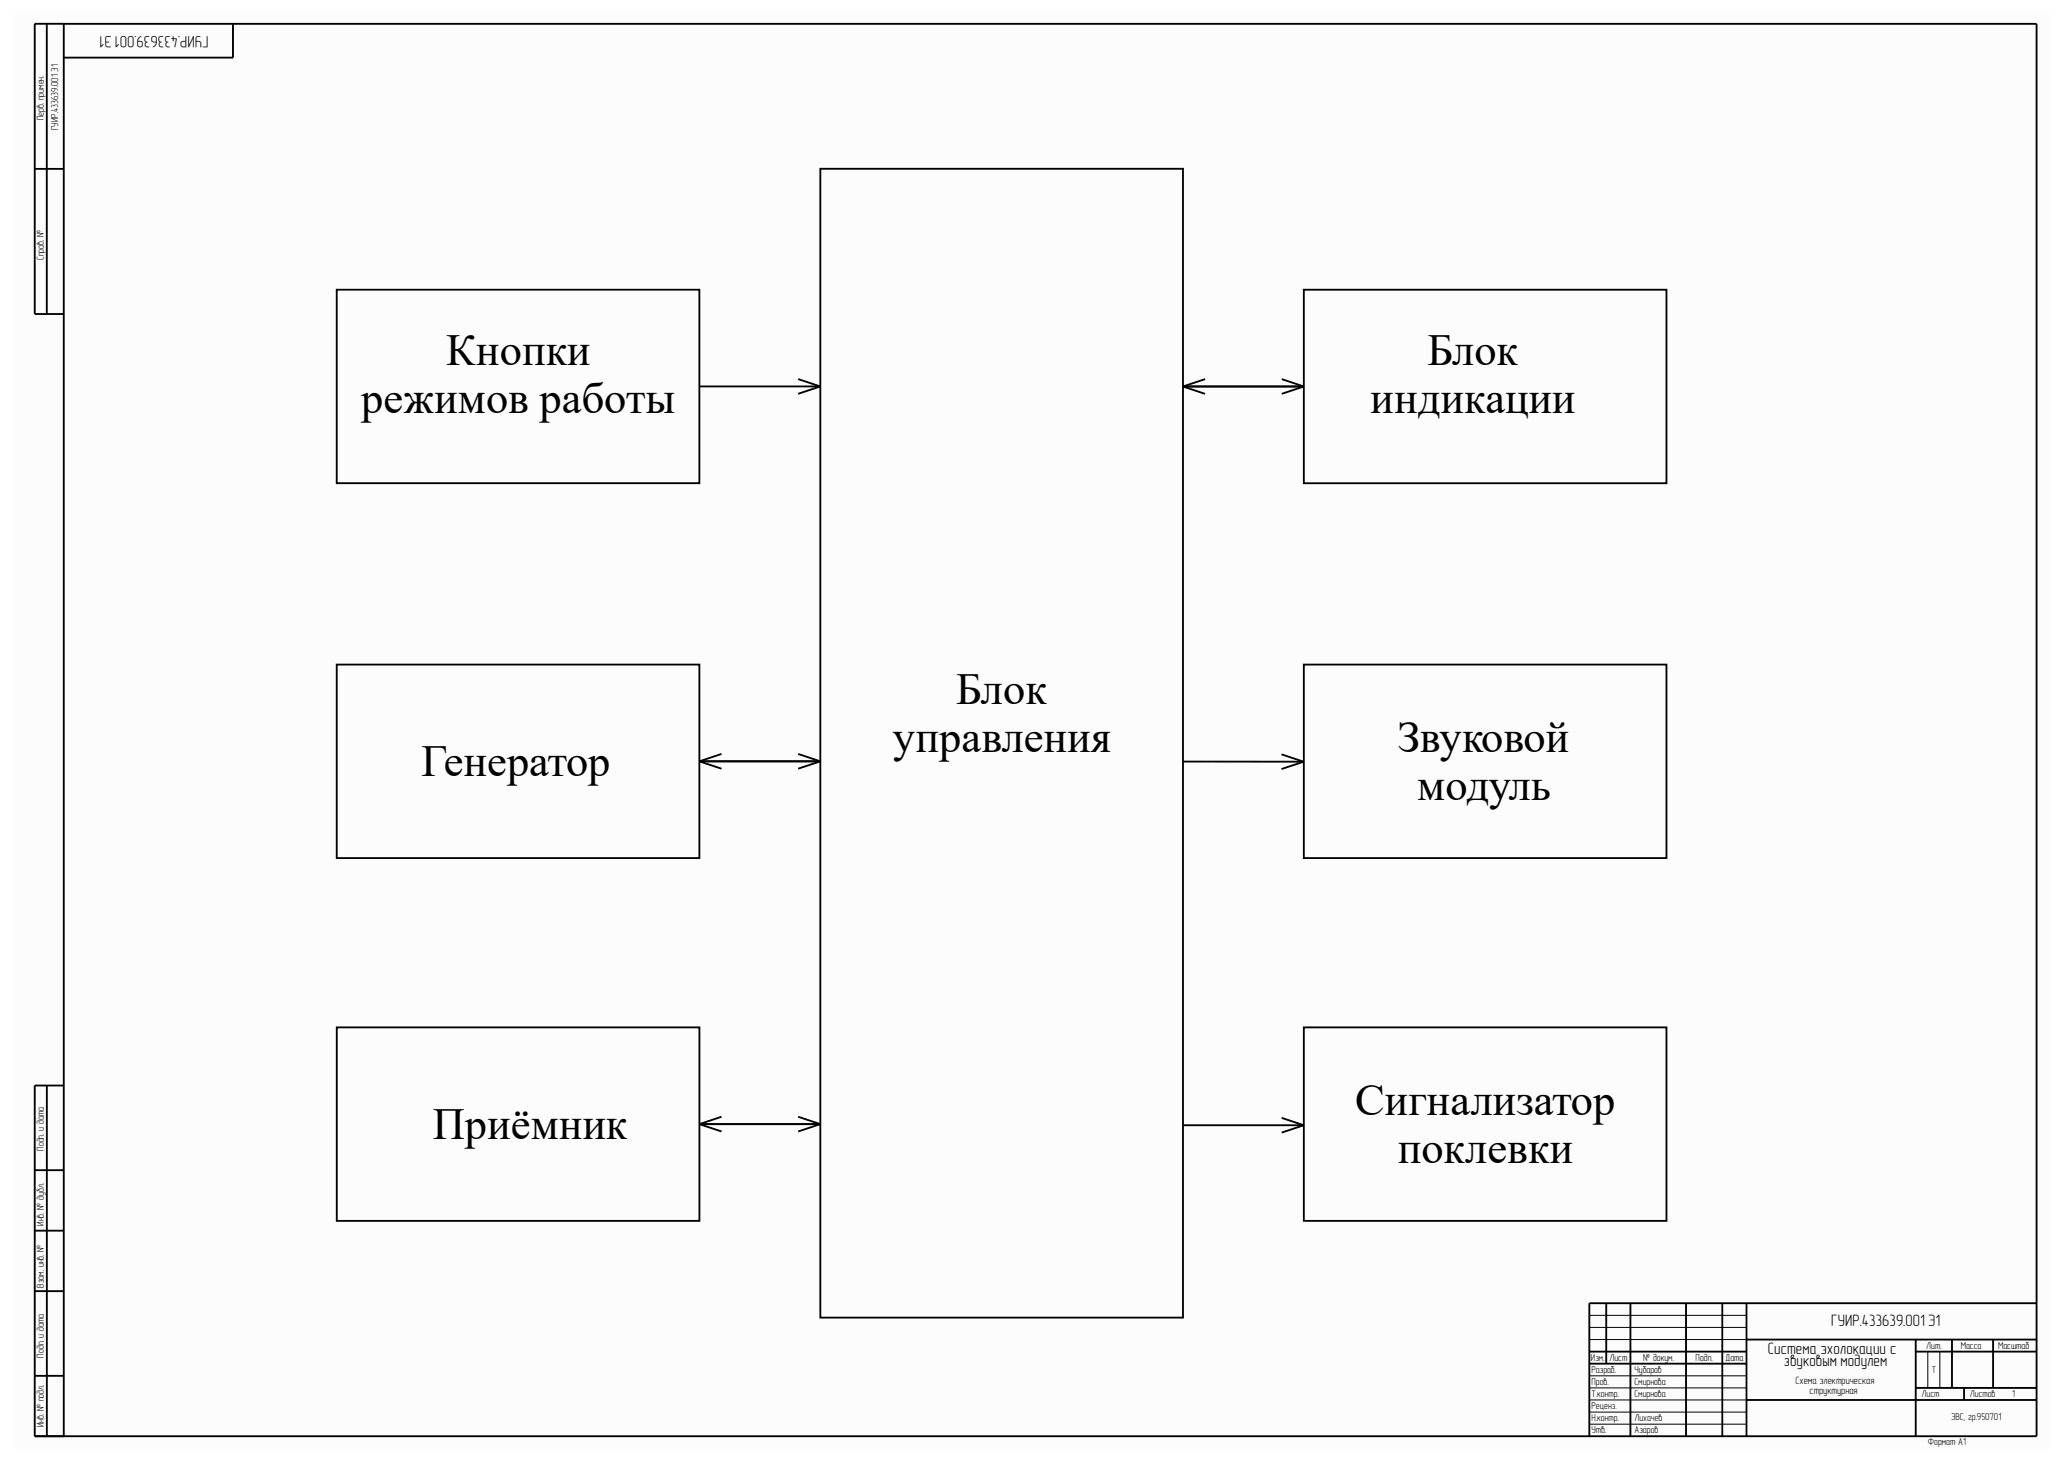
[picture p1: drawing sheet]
<svg xmlns="http://www.w3.org/2000/svg" width="297mm" height="210mm" viewBox="0 0 297 210" stroke-linecap="round" stroke-linejoin="round" font-family="sans-serif">
<path d="M2.2 1.7h292.6v206.6h-292.6z" fill-rule="evenodd" fill="#fcfcfc"/>
<g fill="none" stroke="#000" stroke-width=".26">
<path d="M6.7 3.4v41.8M9.2 3.4v203.2M33.5 3.4v4.9h-24.3M5 24.3h4.2M118 24.3h52.2v165.2h-52.2zM9.2 45.2h-4.2v-41.8h288.1v203.2h-288.1v-50.4h4.2M48.5 41.7h52.1v27.8h-52.1zM100.6 55.6h17.4M114.9 54.5l3.1 1.1M118 55.6l-3.1 1M170.2 55.6h17.4M170.2 55.6l3.2 1.1"/>
<path d="M173.4 54.5l-3.2 1.1M184.4 54.5l3.2 1.1M187.6 41.7h52.2v27.8h-52.2zM187.6 55.6l-3.2 1.1M48.5 95.6h52.1v27.8h-52.1zM187.6 95.6h52.2v27.8h-52.2zM100.6 109.5h17.4M100.6 109.5l3.2 1.1M103.8 108.5l-3.2 1M114.9 108.5l3.1 1M118 109.5l-3.1 1.1M170.3 109.5l17.3 .1"/>
<path d="M184.4 108.5l3.2 1.1M187.6 109.6l-3.2 1M6.7 156.2v50.4M48.5 147.8h52.1v27.8h-52.1zM187.6 147.8h52.2v27.8h-52.2zM5 177h4.2M5 168.3h4.2M100.6 161.7h17.4M100.6 161.7l3.2 1.1M103.8 160.6l-3.2 1.1M114.9 160.6l3.1 1.1M118 161.7l-3.1 1.1"/>
<path d="M170.3 161.9h17.3M184.4 160.8l3.2 1.1M187.6 161.9l-3.2 1M5 185.7h4.2M5 197.9h4.2M228.7 194.4h22.6M228.7 196.2h22.6M231.1 187.5v8.7M234.6 187.5v19.1M242.6 187.5v19.1M247.8 187.5v19.1M251.3 192.7h41.8"/>
<path d="M251.3 187.5v19.1M275.7 194.4h17.4M275.7 192.7v13.9M275.7 199.6h17.4M280.9 192.7v6.9M282.6 199.6v1.8M286.8 192.7v6.9M293.1 187.5h-64.4v19.1M251.3 201.4h41.8"/>
</g>
<path d="M228.7 199.6h22.6M228.7 197.9h22.6M228.7 192.7h22.6M228.7 190.9h22.6M228.7 189.2h22.6M277.4 194.4v5.2M279.1 194.4v5.2M228.7 204.9h22.6M228.7 203.1h22.6M228.7 201.4h22.6" fill="none" stroke="#000" stroke-width=".14"/>
<g font-size="6.4">
<text x="64.2" y="52.5">Кнопки</text>
<text x="205.4" y="52.5">Блок</text>
<text x="52" y="59.5">режимов работы</text>
<text x="197.2" y="59.5">индикации</text>
<text x="137.6" y="101.2">Блок</text>
<text x="60.7" y="111.7">Генератор</text>
<text x="128.5" y="108.2">управления</text>
<text x="201.1" y="108.2">Звуковой</text>
<text x="203.9" y="115.1">модуль</text>
<text x="195" y="160.4">Сигнализатор</text>
<text x="62.3" y="163.9">Приёмник</text>
<text x="201.1" y="167.3">поклевки</text>
</g>
<g font-size="2.4">
<text x="30" y="5.1" transform="rotate(-180 30 5.1)">ГУИР.433639.001 Э1</text>
<text x="263.5" y="190.8">ГУИР.433639.001 Э1</text>
<text x="254.4" y="194.8">Система эхолокации с</text>
<text x="256.7" y="196.5">звуковым модулем</text>
</g>
<g font-size="1.5">
<text x="258.4" y="199.1">Схема электрическая</text>
<text x="260.4" y="200.5">структурная</text>
</g>
<g font-size="1.4">
<text x="6.3" y="17.3" transform="rotate(-90 6.3 17.3)">Перв. примен.</text>
<text x="8.4" y="18.8" transform="rotate(-90 8.4 18.8)">ГУИР.433639.001 Э1</text>
<text x="6.3" y="37.4" transform="rotate(-90 6.3 37.4)">Справ. №</text>
<text x="6.3" y="165.5" transform="rotate(-90 6.3 165.5)">Подп. и дата</text>
<text x="6.3" y="176.3" transform="rotate(-90 6.3 176.3)">Инв. № дубл.</text>
<text x="6.3" y="185.2" transform="rotate(-90 6.3 185.2)">Взам. инв. №</text>
<text x="6.3" y="195.3" transform="rotate(-90 6.3 195.3)">Подп. и дата</text>
<text x="228.9" y="195.7">Изм.</text>
<text x="229" y="197.5">Разраб.</text>
<text x="231.6" y="195.7">Лист</text>
<text x="235.2" y="197.5">Чубаров</text>
<text x="236.5" y="195.7">№ докум.</text>
<text x="244" y="195.7">Подп.</text>
<text x="248.3" y="195.7">Дата</text>
<text x="277.2" y="194">Лит.</text>
<text x="278" y="197.5">Т</text>
<text x="282.1" y="194">Масса</text>
<text x="287.5" y="194">Масштаб</text>
<text x="229" y="199.2">Пров.</text>
<text x="229" y="201">Т.контр.</text>
<text x="229" y="202.7">Реценз.</text>
<text x="235.2" y="199.2">Смирнова</text>
<text x="235.2" y="201">Смирнова</text>
<text x="276.5" y="201">Лист</text>
<text x="283.5" y="201">Листов</text>
<text x="289.6" y="201">1</text>
<text x="6.3" y="205.3" transform="rotate(-90 6.3 205.3)">Инв. № подл.</text>
<text x="229" y="206.2">Утв.</text>
<text x="229" y="204.4">Н.контр.</text>
<text x="235.2" y="204.4">Лихачев</text>
<text x="235.2" y="206.2">Азаров</text>
<text x="277.4" y="207.9">Формат А1</text>
<text x="280.8" y="204.3">ЭВС, гр.950701</text>
</g>
</svg>
